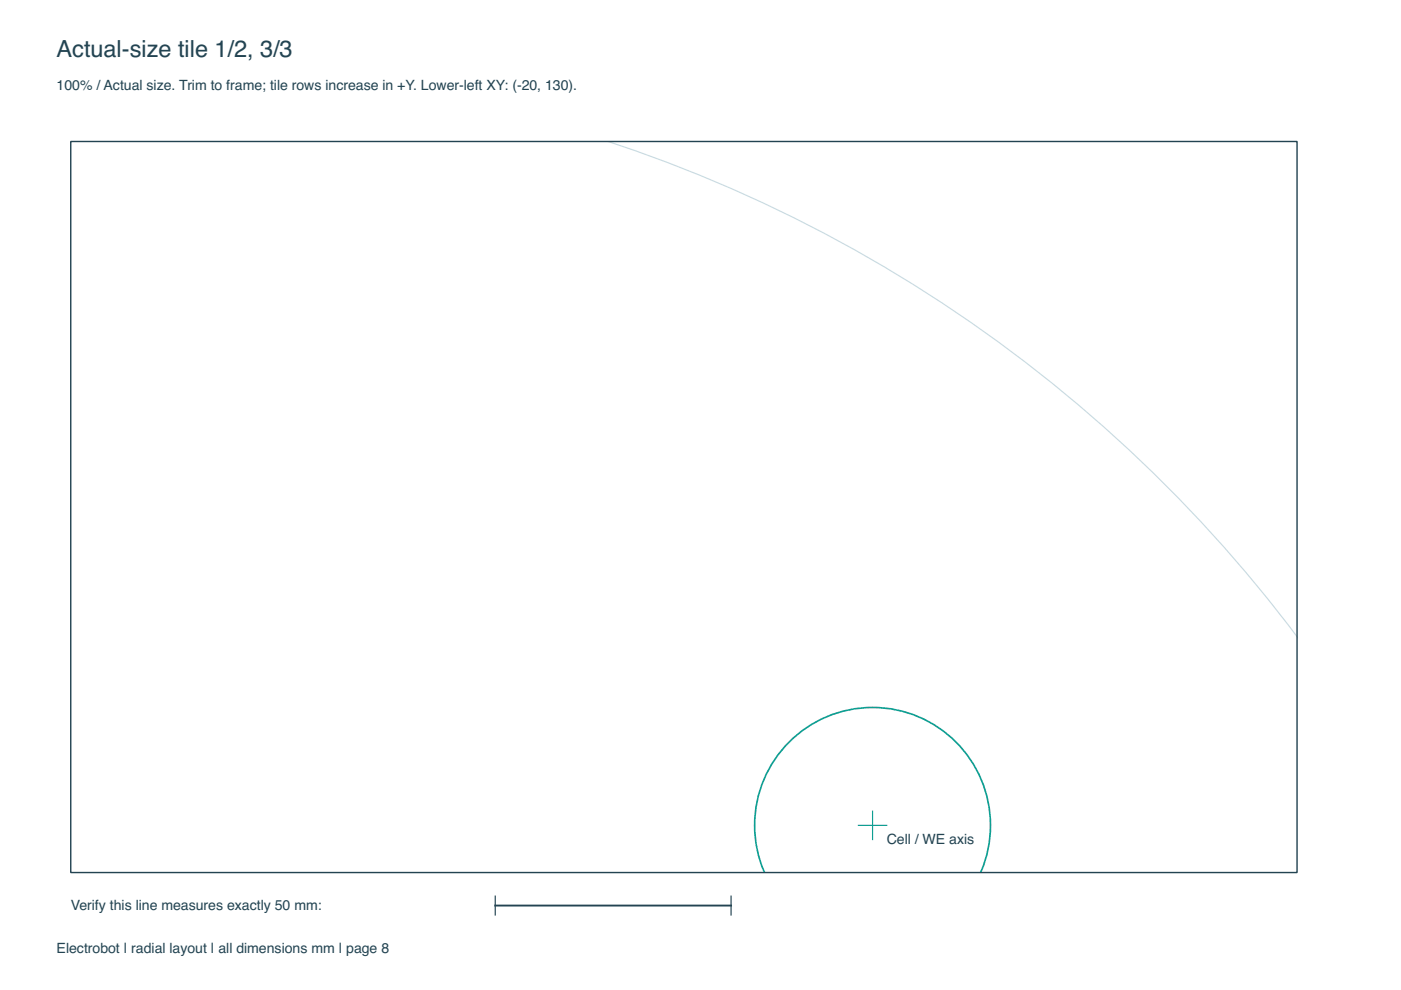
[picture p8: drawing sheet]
<svg xmlns="http://www.w3.org/2000/svg" width="297mm" height="210mm" viewBox="0 0 297 210" stroke-linecap="round" stroke-linejoin="round" font-family="sans-serif">
<path d="M128.4 29.9l5.1 1.7a300.5 300.5 0 0 1 139 100.1l2.5 3.5" fill="none" stroke="#cadbe2" stroke-width=".25"/>
<path d="M162.1 185a25 25 0 0 1 22.9-35 25 25 0 0 1 22.9 35" fill="none" stroke="#0e9f92" stroke-width=".35"/>
<path d="M182 175h6M185 172v6" fill="none" stroke="#0e9f92" stroke-width=".25"/>
<path d="M15 30h260v155h-260z" fill="none" stroke="#234452" stroke-width=".3"/>
<path d="M105 192h50" fill="none" stroke="#234452" stroke-width=".4"/>
<path d="M105 190v4M155 190v4" fill="none" stroke="#234452" stroke-width=".25"/>
<text font-size="5" fill="#234452" x="12" y="12">Actual-size tile 1/2, 3/3</text>
<g font-size="3" fill="#234452">
<text x="12" y="19">100% / Actual size. Trim to frame; tile rows increase in +Y. Lower-left XY: (-20, 130).</text>
<text x="188" y="179">Cell / WE axis</text>
<text x="15" y="193">Verify this line measures exactly 50 mm:</text>
<text x="12" y="202">Electrobot | radial layout | all dimensions mm | page 8</text>
</g>
</svg>
